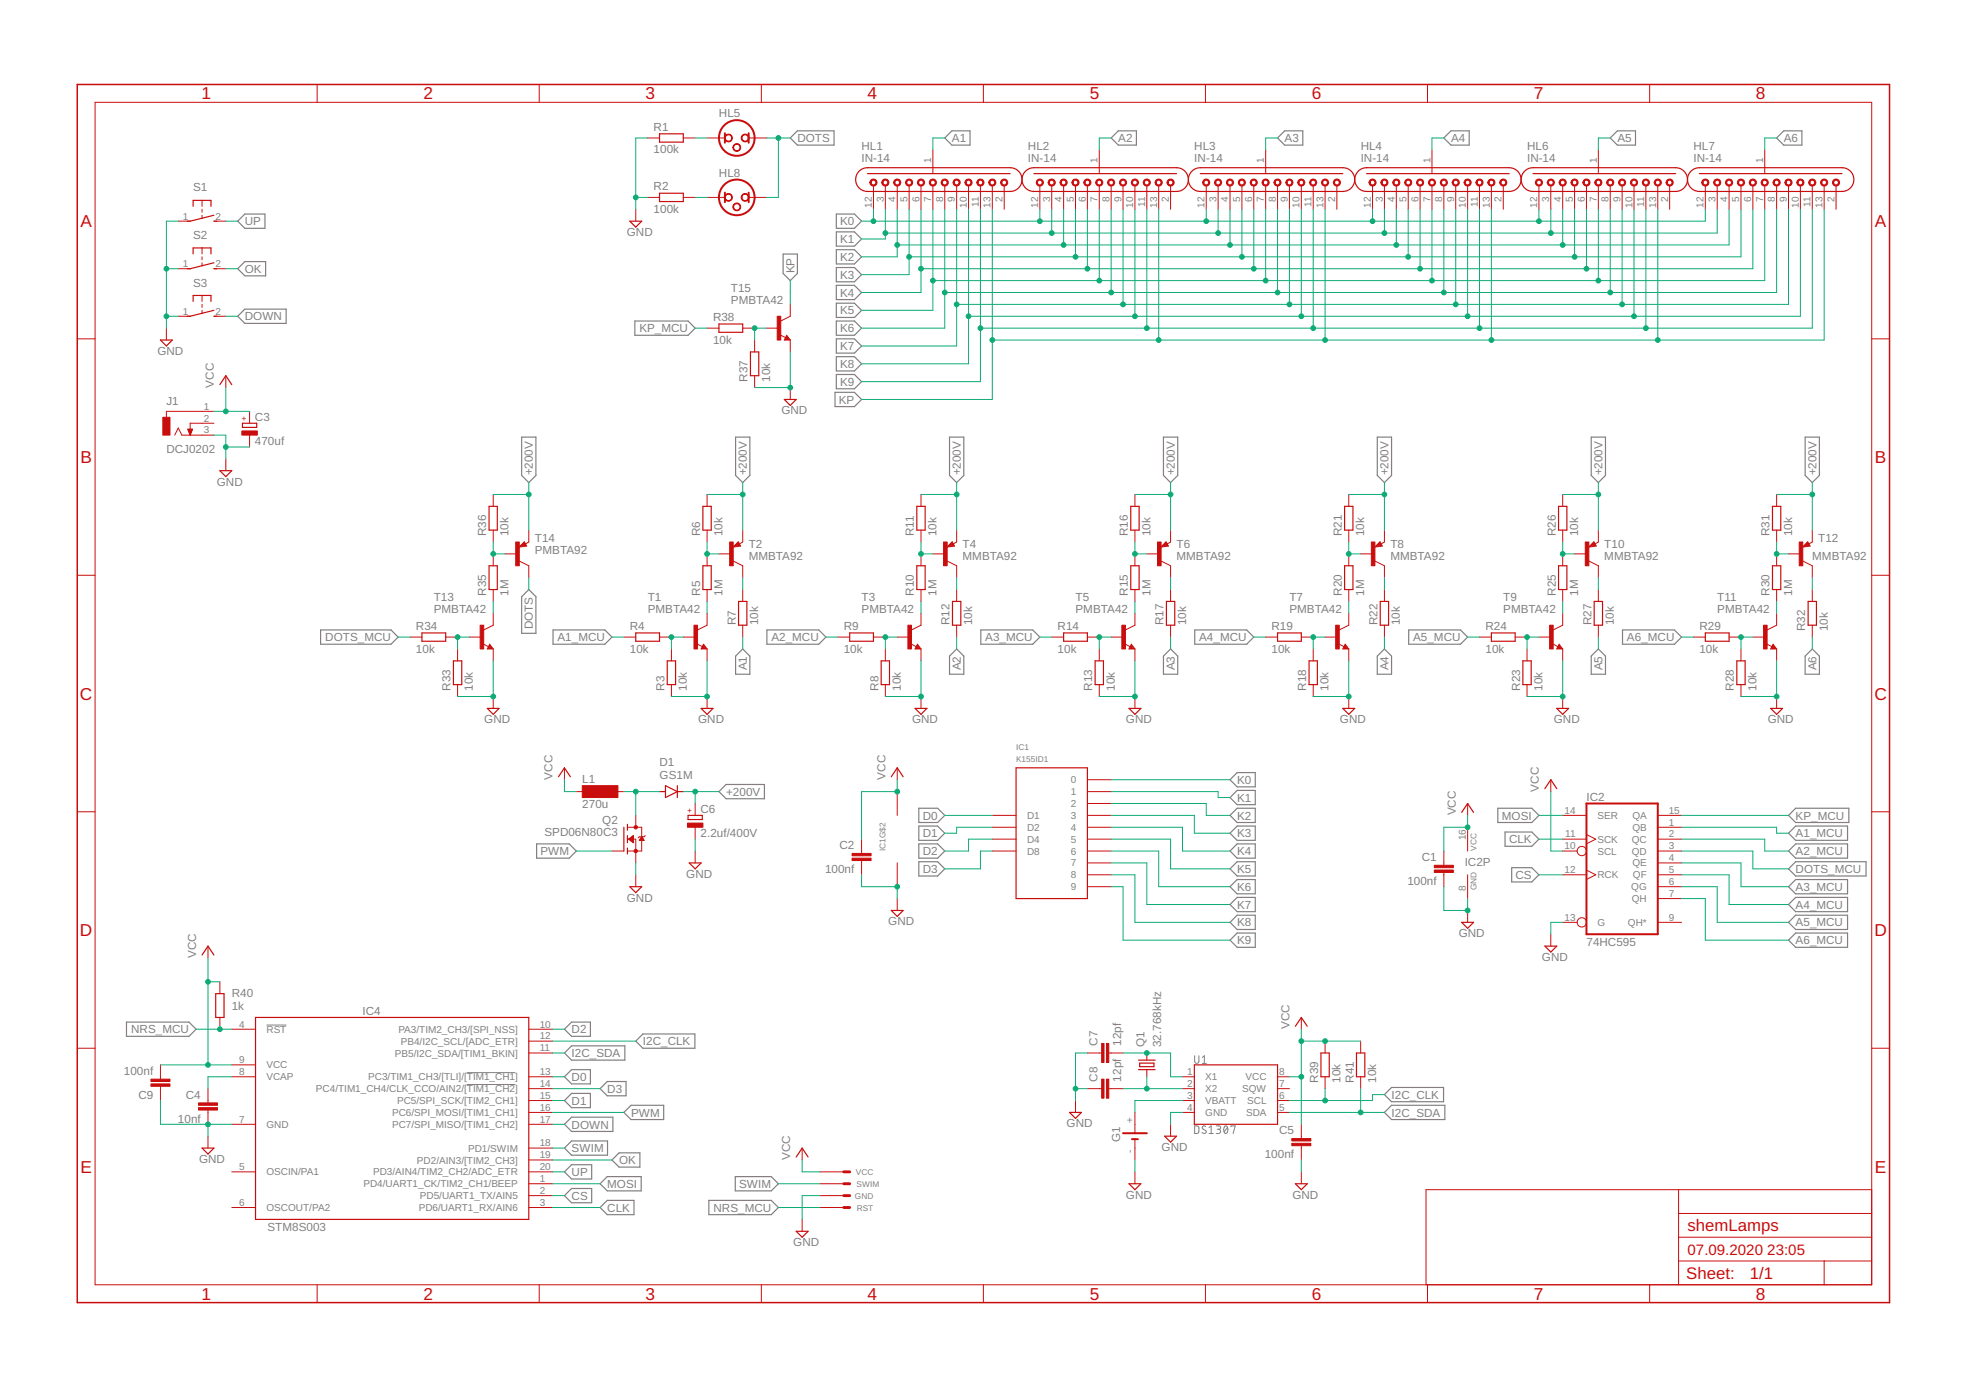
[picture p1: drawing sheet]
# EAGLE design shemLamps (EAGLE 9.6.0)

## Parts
C1  100nf  CAP  [C0805]
C2  100nf  CAP  [C0805]
C3  470uf  CPOL-EUE3.5-8  [E3,5-8]
C4  10nf  CAP  [C0805]
C5  100nf  CAP  [C0805]
C6  2.2uf/400V  CPOL-EUE3.5-8  [E3,5-8]
C7  12pf  CAP  [C0805]
C8  12pf  CAP  [C0805]
C9  100nf  CAP  [C0805]
D1  GS1M  DIODE-DO-214AC  [DO-214AC]
G1  BATTERY  [CH291-1220LF_W]
HL1  IN-14  [IN-14]
HL2  IN-14  [IN-14]
HL3  IN-14  [IN-14]
HL4  IN-14  [IN-14]
HL5  NEON_LAMP  [NEON_LAMP]
HL6  IN-14  [IN-14]
HL7  IN-14  [IN-14]
HL8  NEON_LAMP  [NEON_LAMP]
IC1  K155ID1  [DIL16]
IC2  74HC595  [TSSOP16L]
IC4  STM8S003  [TSSOP-20]
J1  DCJ0202  [DCJ0202]
L1  270u  BS11  [BS11]
Q1  32.768kHz  CRYSTALTC26H  [TC26H]
Q2  SPD06N80C3  [TO252]
R1  100k  R-EU_0207/10  [0207/10]
R2  100k  R-EU_0207/10  [0207/10]
R3  10k  RES  [R0805]
R4  10k  RES  [R0805]
R5  1M  RES  [R0805]
R6  10k  RES  [R0805]
R7  10k  RES  [R0805]
R8  10k  RES  [R0805]
R9  10k  RES  [R0805]
R10  1M  RES  [R0805]
R11  10k  RES  [R0805]
R12  10k  RES  [R0805]
R13  10k  RES  [R0805]
R14  10k  RES  [R0805]
R15  1M  RES  [R0805]
R16  10k  RES  [R0805]
R17  10k  RES  [R0805]
R18  10k  RES  [R0805]
R19  10k  RES  [R0805]
R20  1M  RES  [R0805]
R21  10k  RES  [R0805]
R22  10k  RES  [R0805]
R23  10k  RES  [R0805]
R24  10k  RES  [R0805]
R25  1M  RES  [R0805]
R26  10k  RES  [R0805]
R27  10k  RES  [R0805]
R28  10k  RES  [R0805]
R29  10k  RES  [R0805]
R30  1M  RES  [R0805]
R31  10k  RES  [R0805]
R32  10k  RES  [R0805]
R33  10k  RES  [R0805]
R34  10k  RES  [R0805]
R35  1M  RES  [R0805]
R36  10k  RES  [R0805]
R37  10k  RES  [R0805]
R38  10k  RES  [R0805]
R39  10k  RES  [R0805]
R40  1k  RES  [R0805]
R41  10k  RES  [R0805]
S1  31-XX  [B3F-31XX]
S2  31-XX  [B3F-31XX]
S3  31-XX  [B3F-31XX]
SV1  SWIM  [SWIM]
T1  PMBTA42  BC817-16-NPN-SOT23-BEC  [SOT23-BEC]
T2  MMBTA92  BC807-16-PNP-SOT23-BEC  [SOT23-BEC]
T3  PMBTA42  BC817-16-NPN-SOT23-BEC  [SOT23-BEC]
T4  MMBTA92  BC807-16-PNP-SOT23-BEC  [SOT23-BEC]
T5  PMBTA42  BC817-16-NPN-SOT23-BEC  [SOT23-BEC]
T6  MMBTA92  BC807-16-PNP-SOT23-BEC  [SOT23-BEC]
T7  PMBTA42  BC817-16-NPN-SOT23-BEC  [SOT23-BEC]
T8  MMBTA92  BC807-16-PNP-SOT23-BEC  [SOT23-BEC]
T9  PMBTA42  BC817-16-NPN-SOT23-BEC  [SOT23-BEC]
T10  MMBTA92  BC807-16-PNP-SOT23-BEC  [SOT23-BEC]
T11  PMBTA42  BC817-16-NPN-SOT23-BEC  [SOT23-BEC]
T12  MMBTA92  BC807-16-PNP-SOT23-BEC  [SOT23-BEC]
T13  PMBTA42  BC817-16-NPN-SOT23-BEC  [SOT23-BEC]
T14  PMBTA92  BC807-16-PNP-SOT23-BEC  [SOT23-BEC]
T15  PMBTA42  BC817-16-NPN-SOT23-BEC  [SOT23-BEC]
U1  DS1307  [SO08]

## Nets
+200V: C6.+ D1.C R6.2 R11.2 R16.2 R21.2 R26.2 R31.2 R36.2 T2.E T4.E T6.E T8.E T10.E T12.E T14.E
A1: HL1.1(A) R7.1
A1_MCU: IC2.1(QB) R4.1
A2: HL2.1(A) R12.1
A2_MCU: IC2.2(QC) R9.1
A3: HL3.1(A) R17.1
A3_MCU: IC2.4(QE) R14.1
A4: HL4.1(A) R22.1
A4_MCU: IC2.5(QF) R19.1
A5: HL6.1(A) R27.1
A5_MCU: IC2.6(QG) R24.1
A6: HL7.1(A) R32.1
A6_MCU: IC2.7(QH) R29.1
CLK: IC2.11(SCK) IC4.3(PD6/UART1_RX/AIN6)
CS: IC2.12(RCK) IC4.2(PD5/UART1_TX/AIN5)
D0: IC1.3(D1) IC4.13(PC3/TIM1_CH3/[TLI]/[!TIM1_CH1!])
D1: IC1.6(D2) IC4.15(PC5/SPI_SCK/[TIM2_CH1])
D2: IC1.7(D4) IC4.10(PA3/TIM2_CH3/[SPI_NSS])
D3: IC1.4(D8) IC4.14(PC4/TIM1_CH4/CLK_CCO/AIN2/[!TIM1_CH2!])
DOTS: HL5.2 HL8.2 T14.C
DOTS_MCU: IC2.3(QD) R34.1
DOWN: IC4.17(PC7/SPI_MISO/[TIM1_CH2]) S3.2(S)
GND: C1.2 C2.2 C3.- C4.2 C5.2 C6.- C7.1 C8.1 C9.1 G1.- IC1.12(GND) IC2.8(GND) IC2.13(G) IC4.7(GND) J1.3 Q2.2(S) R1.1 R2.1 R3.1 R8.1 R13.1 R18.1 R23.1 R28.1 R33.1 R37.1 S1.1(P) S2.1(P) S3.1(P) SV1.GND T1.E T3.E T5.E T7.E T9.E T11.E T13.E T15.E U1.4(GND)
I2C_CLK: IC4.12(PB4/I2C_SCL/[ADC_ETR]) R39.1 U1.6(SCL)
I2C_SDA: IC4.11(PB5/I2C_SDA/[TIM1_BKIN]) R41.1 U1.5(SDA)
K0: HL1.12(K0) HL2.12(K0) HL3.12(K0) HL4.12(K0) HL6.12(K0) HL7.12(K0) IC1.16
K1: HL1.3(K1) HL2.3(K1) HL3.3(K1) HL4.3(K1) HL6.3(K1) HL7.3(K1) IC1.15
K2: HL1.4(K2) HL2.4(K2) HL3.4(K2) HL4.4(K2) HL6.4(K2) HL7.4(K2) IC1.8
K3: HL1.5(K3) HL2.5(K3) HL3.5(K3) HL4.5(K3) HL6.5(K3) HL7.5(K3) IC1.9
K4: HL1.6(K4) HL2.6(K4) HL3.6(K4) HL4.6(K4) HL6.6(K4) HL7.6(K4) IC1.13
K5: HL1.7(K5) HL2.7(K5) HL3.7(K5) HL4.7(K5) HL6.7(K5) HL7.7(K5) IC1.14
K6: HL1.8(K6) HL2.8(K6) HL3.8(K6) HL4.8(K6) HL6.8(K6) HL7.8(K6) IC1.11
K7: HL1.9(K7) HL2.9(K7) HL3.9(K7) HL4.9(K7) HL6.9(K7) HL7.9(K7) IC1.10
K8: HL1.10(K8) HL2.10(K8) HL3.10(K8) HL4.10(K8) HL6.10(K8) HL7.10(K8) IC1.1
K9: HL1.11(K9) HL2.11(K9) HL3.11(K9) HL4.11(K9) HL6.11(K9) HL7.11(K9) IC1.2
KP: HL1.13(KK) HL2.13(KK) HL3.13(KK) HL4.13(KK) HL6.13(KK) HL7.13(KK) T15.C
KP_MCU: IC2.15(QA) R38.1
MOSI: IC2.14(SER) IC4.1(PD4/UART1_CK/TIM2_CH1/BEEP)
N$1: HL5.1 R1.2
N$2: HL8.1 R2.2
N$3: R3.2 R4.2 T1.B
N$4: R8.2 R9.2 T3.B
N$5: R5.1 T1.C
N$6: R5.2 R6.1 T2.B
N$7: R10.1 T3.C
N$8: R7.2 T2.C
N$9: R10.2 R11.1 T4.B
N$10: R12.2 T4.C
N$11: R13.2 R14.2 T5.B
N$12: R15.1 T5.C
N$13: R15.2 R16.1 T6.B
N$14: R17.2 T6.C
N$15: R18.2 R19.2 T7.B
N$16: R20.1 T7.C
N$17: R20.2 R21.1 T8.B
N$18: R22.2 T8.C
N$19: R23.2 R24.2 T9.B
N$20: R25.1 T9.C
N$21: R25.2 R26.1 T10.B
N$22: R27.2 T10.C
N$23: R28.2 R29.2 T11.B
N$24: R30.1 T11.C
N$25: R30.2 R31.1 T12.B
N$26: R32.2 T12.C
N$27: R37.2 R38.2 T15.B
N$28: D1.A L1.2 Q2.3(D)
N$30: C4.1 IC4.8(VCAP)
N$31: G1.+ U1.3(VBATT)
N$32: C8.2 Q1.2 U1.2(X2)
N$33: R33.2 R34.2 T13.B
N$34: R35.1 T13.C
N$35: R35.2 R36.1 T14.B
N$36: C7.2 Q1.1 U1.1(X1)
NRS_MCU: IC4.4(!RST) R40.1 SV1.NRS(RST)
OK: IC4.19(PD2/AIN3/[TIM2_CH3]) S2.2(S)
PWM: IC4.16(PC6/SPI_MOSI/[TIM1_CH1]) Q2.1(G)
SWIM: IC4.18(PD1/SWIM) SV1.SWIM
UP: IC4.20(PD3/AIN4/TIM2_CH2/ADC_ETR) S1.2(S)
VCC: C1.1 C2.1 C3.+ C5.1 C9.2 IC1.5(VCC) IC2.10(SCL) IC2.16(VCC) IC4.9(VCC) J1.1 L1.1 R39.2 R40.2 R41.2 SV1.VCC U1.8(VCC)
Unconnected: HL1.2(KK2) HL2.2(KK2) HL3.2(KK2) HL4.2(KK2) HL6.2(KK2) HL7.2(KK2) IC2.9(QH*) IC4.5(OSCIN/PA1) IC4.6(OSCOUT/PA2) J1.2 U1.7(SQW)
